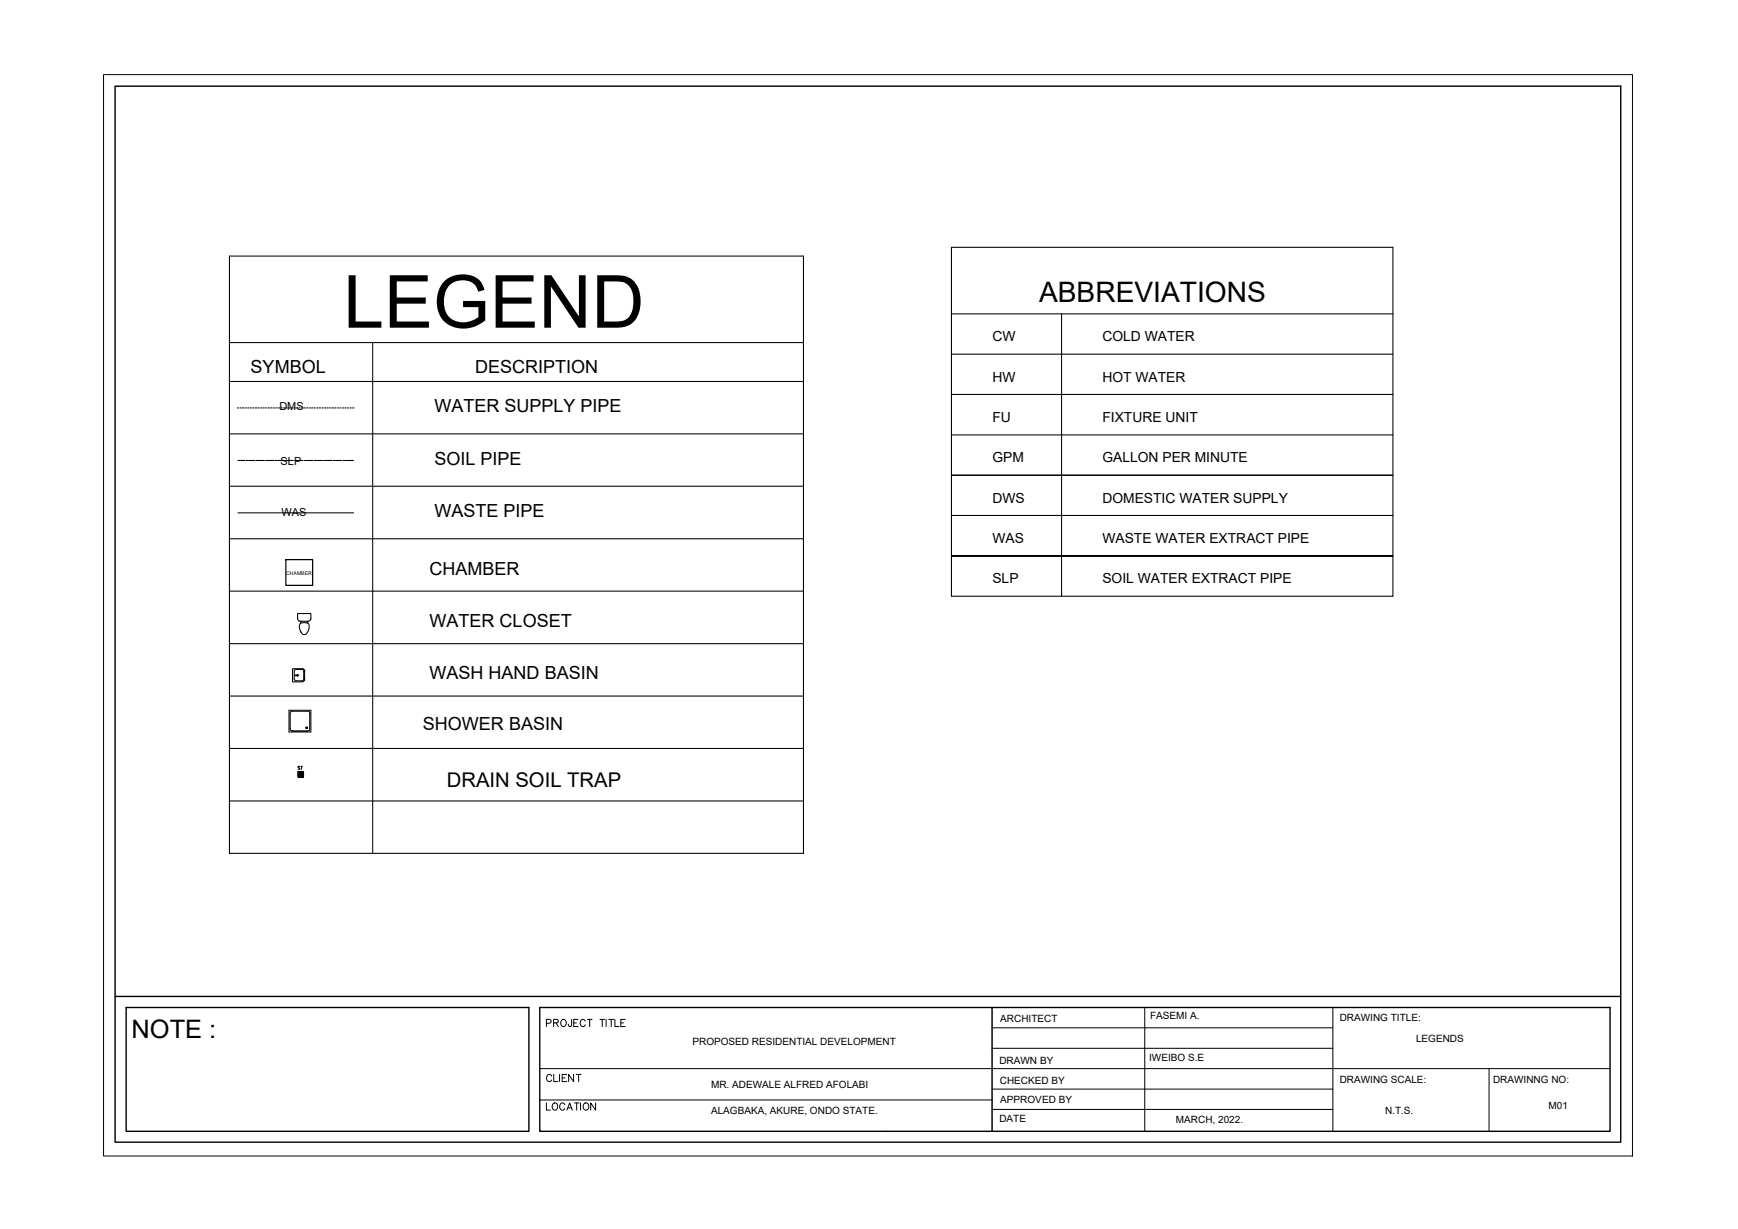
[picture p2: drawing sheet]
<svg xmlns="http://www.w3.org/2000/svg" width="420mm" height="297mm" viewBox="0 0 420 297" stroke-linecap="round" stroke-linejoin="round" font-family="sans-serif">
<!-- layer: G-ANNO-TTLB -->
<g fill="none" stroke="#000" stroke-width=".24">
<path d="M130.5 258.3h258.7M132.1 247.3l1-.1 .1-.2v-.5l-1.1-.1v1.7M133.8 247.2l1-.1 .2-.2-.1-.4-1.1-.1v1.7M134.4 247.2l.6 .9M135.9 246.5a.81 .81 0 0 1 1 .7 .81 .81 0 0 1-1 .8l-.3-.5v-.4zM138.2 246.4l-.1 1.5-.4 .2-.3-.6M138.7 247.2h.6M139.8 246.4h-1.1v1.7h1.1M141.5 246.8a.63 .63 0 0 0-.7-.4 .63 .63 0 0 0-.5 .7v.4a.63 .63 0 0 0 .5 .6 .63 .63 0 0 0 .7-.4M142 246.4h1.1M142.6 246.4v1.7M145 246.4h1.2"/>
<path d="M145.6 246.4v1.7M146.5 246.4v1.7M147.2 246.4h1.2M147.8 246.4v1.7M148.6 246.4v1.7h1.1M150.1 247.2h.6M151.1 246.4h-1v1.7h1M239.8 243.5v29.9M239.8 253.4h82.4M239.8 248.4h82.4M130.5 265.9h109.3M239.8 268.1h82.4"/>
<path d="M239.8 263.2h82.4"/>
</g>
<!-- layer: G-ANNO-TTLB-THIN -->
<path d="M25 18h369.6v261.4h-369.6zM239.8 243.5v29.9M276.7 243.5v29.9M322.2 243.5v29.9M360 258.3v15.1" fill="none" stroke="#000" stroke-width=".24"/>
<!-- layer: G-ANNO-TTLB-MEDM -->
<path d="M27.8 20.8h364v255.3h-364zM27.8 240.8h364M30.5 243.5h97.4v29.9h-97.4zM130.5 243.5h258.7v29.9h-258.7z" fill="none" stroke="#000" stroke-width=".34"/>
<!-- layer: 0 -->
<g fill="none" stroke="#000" stroke-width=".25">
<path d="M230 59.8h106.7v84.3h-106.7zM55.5 61.9h138.7v144.3h-138.7zM230 75.9h106.7M256.6 75.9v68.2M55.5 82.8h138.7M55.5 92.2h138.7M57.4 98.6h.3M58 98.6h.3M58.6 98.6h.3M59.2 98.6h.3M59.9 98.6h.3M60.5 98.6h.3"/>
<path d="M61.1 98.6h.3M61.7 98.6h.3M62.3 98.6h.3M63 98.6h.3M63.6 98.6h.3M64.2 98.6h.3M64.8 98.6h.3M65.4 98.6h.4M66.1 98.6h.3M66.7 98.6h.3M67.3 98.6h.3M67.9 98.6h.3"/>
<path d="M68.5 98.6h.3M69.1 98.6h.3M69.8 98.6h.3M70.4 98.6h.3M71 98.6h.3M71.6 98.6h.3M72.2 98.6h.3M72.9 98.6h.3M73.5 98.6h.3M74.1 98.6h.3M74.7 98.6h.3M75.3 98.6h.4"/>
<path d="M76 98.6h.3M76.6 98.6h.3M77.2 98.6h.3M77.8 98.6h.3M78.4 98.6h.4M79.1 98.6h.2M79.7 98.6h.3M80.3 98.6h.3M80.9 98.6h.3M81.5 98.6h.3M82.1 98.6h.3M82.8 98.6h.3"/>
<path d="M83.4 98.6h.3M84 98.6h.3M84.6 98.6h.3M85.2 98.6h.4M90.1 82.8v123.4M230 85.6h106.7M230 95.3h106.7M55.5 104.9h138.7M55.5 117.5h138.7M57.5 111.3h1.7M59.5 111.3h.1M59.8 111.3h.1"/>
<path d="M60.1 111.3h.1M60.4 111.3h1.2M61.9 111.3h.1M62.1 111.3h.1M62.4 111.3h.1M62.7 111.3h1.2M64.2 111.3h.1M64.5 111.3h.1M64.8 111.3h.1M65.1 111.3h1.1M66.5 111.3h.1M66.8 111.3h.1"/>
<path d="M67.1 111.3h.1M67.4 111.3h1.2M68.8 111.3h.1M69.1 111.3h.1M69.4 111.3h.1M69.7 111.3h1.2M71.2 111.3h.1M71.5 111.3h.1M71.8 111.3h.1M72.1 111.3h1.2M73.5 111.3h.1M73.8 111.3h.1"/>
<path d="M74.1 111.3h.1M74.4 111.3h1.2M75.9 111.3h.1M76.2 111.3h.1M76.5 111.3h.1M76.8 111.3h1.1M78.2 111.3h.1M78.5 111.3h.1M78.8 111.3h.1M79.1 111.3h1.2M80.6 111.3h.1M80.9 111.3h.1"/>
<path d="M81.2 111.3h.1M81.4 111.3h1.2M82.9 111.3h.1M83.2 111.3h.1M83.5 111.3h.1M83.8 111.3h1.7M230 105.1h106.7M230 114.9h106.7M55.5 130.2h138.7M57.5 124h28M230 124.6h106.7M336.7 134.4h-106.7h106.7"/>
<path d="M55.5 142.9h138.7M55.5 155.6h138.7M55.5 168.2h138.7M55.5 180.9h138.7M55.5 193.6h138.7"/>
</g>
<path d="M69.1 135.3h6.5v6.2h-6.5z" fill="none" stroke="#000" stroke-width=".3"/>
<!-- layer: PDF4_P-SANR-FIXT -->
<g fill="none" stroke="#000" stroke-width=".25">
<path d="M71.9 149.6v-1.3h3.3v1.3M72 149.5l.1 .5 .4 .1M72.5 150.8a1.83 1.83 0 0 1 2.2 .1 2.24 2.24 0 0 1-1.1 2.5 1.57 1.57 0 0 1-1.2-1.6zM72.5 150.2h2.1M72.7 150.2v.4M74.4 150.2v.4M75.2 149.5l-.2 .4-.5 .2M71.1 164.1l.5 .4h1.4l.5-.4M71.1 162.3v1.9M71.2 163.2h.6l-.6 .1M71.6 161.8h1.4M71.6 161.8l-.5 .4"/>
<path d="M73 161.8l.5 .4M73.4 162.2v1.9M73.6 162.2v2M73.7 162.2l-.5-.6h-2.5v3.2h2.4M73.7 164.2l-.3 .5-.3 .1"/>
<circle cx="72" cy="163.2" r=".19"/>
</g>
<!-- layer: Sanitary -->
<g fill="none" stroke="#000" stroke-width=".24">
<path d="M69.9 171.7h5.3v5.2h-5.3zM70.1 176.1l.1 .3 .4 .3M70.6 176.7h3.8M74.9 172.4v3.7M74.9 172.4l-.2-.5h-.3h-4l-.3 .5v3.7M74.9 176.1l-.2 .5-.3 .1"/>
<circle cx="74.2" cy="175.9" r=".15"/>
<circle cx="74.2" cy="175.9" r=".19"/>
</g>
<g fill="none" stroke="#707070" stroke-width=".24">
<path d="M70.1 176.1l.1 .3 .4 .3M74.9 172.4v3.7M74.9 176.1l-.2 .5-.3 .1M74.9 172.4l-.2-.5h-.3h-4l-.3 .5v3.7"/>
<circle cx="74.2" cy="175.9" r=".15"/>
<circle cx="74.2" cy="175.9" r=".19"/>
</g>
<text font-size="17.7" x="83" y="79.2">LEGEND</text>
<text font-size="6.8" x="251.2" y="73.1">ABBREVIATIONS</text>
<text font-size="6.1" x="31.8" y="250.8">NOTE :</text>
<g font-size="4.9">
<text x="108" y="190.2">DRAIN SOIL TRAP</text>
<text x="130.9" y="269.5">LOCATION</text>
</g>
<g font-size="4.4">
<text x="60.6" y="90.1">SYMBOL</text>
<text x="114.9" y="90.1">DESCRIPTION</text>
<text x="105" y="99.7">WATER SUPPLY PIPE</text>
<text x="105" y="112.3">SOIL PIPE</text>
<text x="105" y="125">WASTE PIPE</text>
<text x="103.9" y="138.9">CHAMBER</text>
<text x="103.9" y="151.6">WATER CLOSET</text>
<text x="103.9" y="164.2">WASH HAND BASIN</text>
<text x="102.2" y="176.5">SHOWER BASIN</text>
<text x="74.1" y="187.7" transform="rotate(-90 74.1 187.7)">ST</text>
<text x="130.9" y="262.5">CLIENT</text>
</g>
<g font-size="3.3">
<text x="239.9" y="82.5">CW</text>
<text x="266.5" y="82.5">COLD WATER</text>
<text x="239.9" y="92.2">HW</text>
<text x="266.5" y="92.2">HOT WATER</text>
<text x="239.9" y="102">FU</text>
<text x="266.5" y="102">FIXTURE UNIT</text>
<text x="239.9" y="111.8">GPM</text>
<text x="266.5" y="111.8">GALLON PER MINUTE</text>
<text x="239.9" y="121.5">DWS</text>
<text x="266.5" y="121.5">DOMESTIC WATER SUPPLY</text>
<text x="239.9" y="131.2">WAS</text>
<text x="266.5" y="131.2">WASTE WATER EXTRACT PIPE</text>
<text x="239.9" y="141">SLP</text>
<text x="266.5" y="141">SOIL WATER EXTRACT PIPE</text>
</g>
<g font-size="2.7">
<text x="67.5" y="99.1">DMS</text>
<text x="67.8" y="112.3">SLP</text>
<text x="68" y="124.7">WAS</text>
</g>
<g font-size="2.4">
<text x="241.8" y="247">ARCHITECT</text>
<text x="278" y="246.3">FASEMI A.</text>
<text x="323.9" y="246.8">DRAWING TITLE:</text>
<text x="342.3" y="251.9">LEGENDS</text>
<text x="167.4" y="252.6">PROPOSED RESIDENTIAL DEVELOPMENT</text>
<text x="241.6" y="257.2">DRAWN BY</text>
<text x="277.8" y="256.5">IWEIBO S.E</text>
<text x="171.9" y="262.9">MR. ADEWALE ALFRED AFOLABI</text>
<text x="241.7" y="261.9">CHECKED BY</text>
<text x="323.9" y="261.7">DRAWING SCALE:</text>
<text x="360.9" y="261.7">DRAWINNG NO:</text>
<text x="171.9" y="269.2">ALAGBAKA, AKURE, ONDO STATE.</text>
<text x="241.8" y="266.5">APPROVED BY</text>
<text x="334.8" y="269.3">N.T.S.</text>
<text x="374.4" y="268">M01</text>
<text x="241.6" y="271.2">DATE</text>
<text x="284.3" y="271.4">MARCH, 2022.</text>
</g>
<text font-size="1.2" x="69.2" y="138.9">CHAMBER</text>
</svg>
